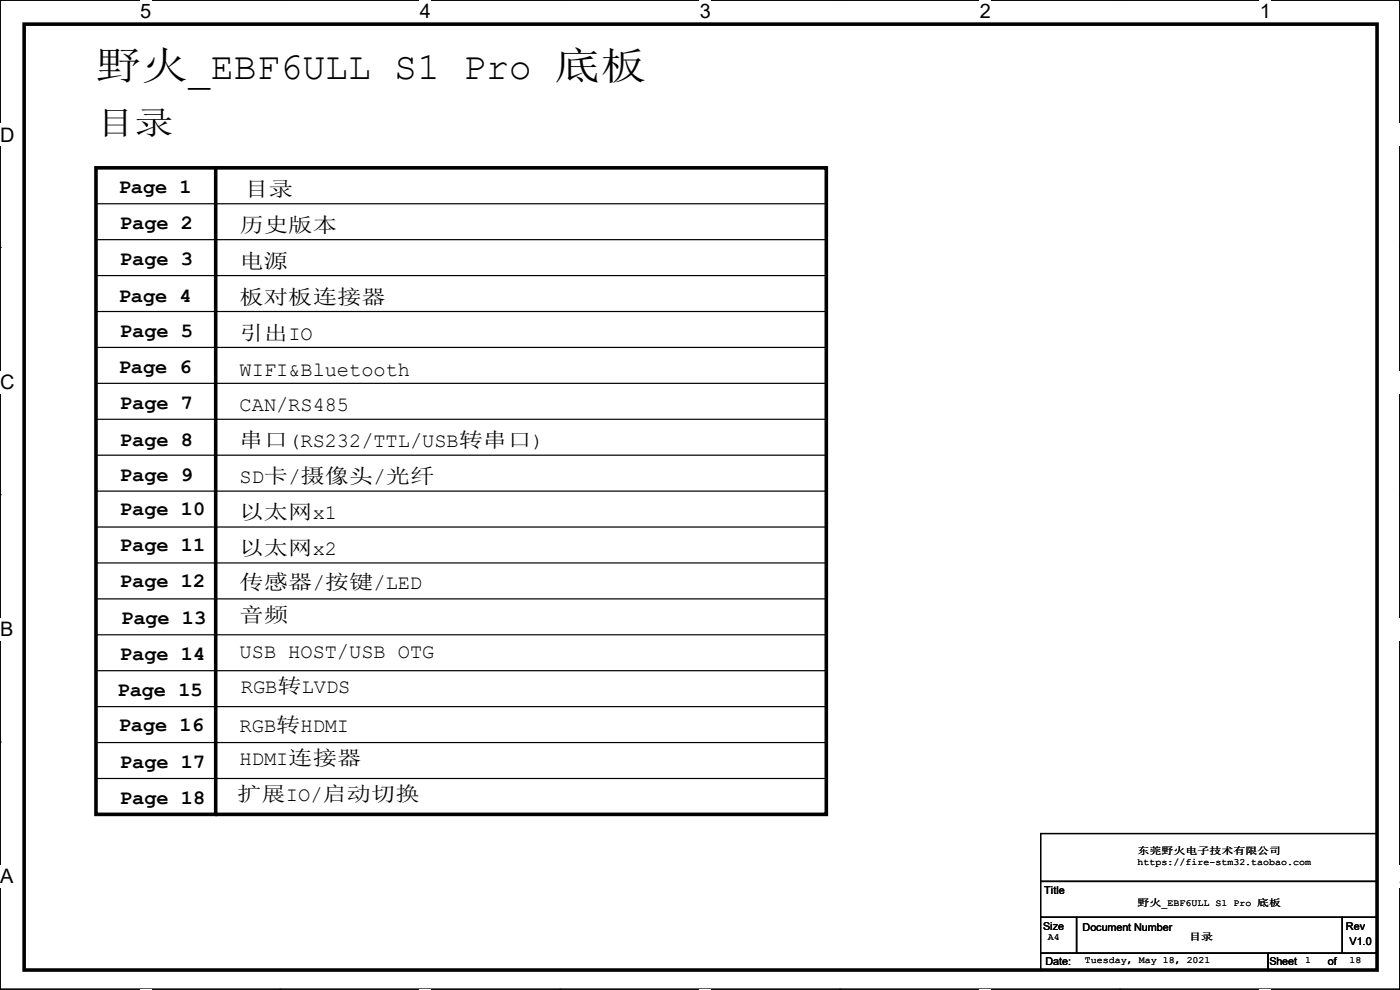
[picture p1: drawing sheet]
<svg xmlns="http://www.w3.org/2000/svg" width="297mm" height="210mm" viewBox="0 0 297 210" stroke-linecap="round" stroke-linejoin="round" font-family="sans-serif">
<path d="M0 0h297v209.8h-297z" fill="none" stroke="#000" stroke-width=".25"/>
<g fill="#fff">
<path d="M29.7 0h2.4v4.8h-2.4z"/>
<path d="M29.7 209.8h2.4v.2h-2.4z"/>
</g>
<path d="M59.4 0h.1M59.4 209.8h.1" fill="none" stroke="#000" stroke-width=".25"/>
<g fill="#fff">
<path d="M89.1 0h2.3v4.8h-2.3z"/>
<path d="M89.1 209.8h2.3v.2h-2.3z"/>
</g>
<path d="M118.8 0h.1M118.8 209.8h.1" fill="none" stroke="#000" stroke-width=".25"/>
<g fill="#fff">
<path d="M148.5 0h2.3v4.8h-2.3z"/>
<path d="M148.5 209.8h2.3v.2h-2.3z"/>
</g>
<path d="M178.2 0h.1M178.2 209.8h.1" fill="none" stroke="#000" stroke-width=".25"/>
<g fill="#fff">
<path d="M207.9 0h2.3v4.8h-2.3z"/>
<path d="M207.9 209.8h2.3v.2h-2.3z"/>
</g>
<path d="M237.6 0h.1M237.6 209.8h.1" fill="none" stroke="#000" stroke-width=".25"/>
<g fill="#fff">
<path d="M267.3 0h2.3v4.8h-2.3z"/>
<path d="M267.3 209.8h2.3v.2h-2.3z"/>
<path d="M0 26.2h3.1v4.8h-3.1z"/>
<path d="M297 26.2v4.8z"/>
<path d="M0 78.7h3.1v4.7h-3.1z"/>
<path d="M297 78.7v4.7z"/>
</g>
<path d="M0 52.5h.1M297 52.5h.1" fill="none" stroke="#000" stroke-width=".25"/>
<g fill="#fff">
<path d="M0 131.1h2.9v4.8h-2.9z"/>
<path d="M297 131.1v4.8z"/>
</g>
<path d="M0 104.9h.1M297 104.9h.1" fill="none" stroke="#000" stroke-width=".25"/>
<g fill="#fff">
<path d="M0 183.6h2.9v4.7h-2.9z"/>
<path d="M296.9 183.6h.1v4.7h-.1z"/>
</g>
<g fill="none" stroke="#000" stroke-width=".25">
<path d="M20.4 43.2h154.9M20.4 50.8h154.9M20.4 58.5h154.9M175.3 43.2h.1M175.3 50.8h.1M175.3 58.5h.1M20.4 66.1h154.9M20.4 73.7h154.9M175.3 66.1h.1M175.3 73.7h.1M20.4 96.6h154.9M20.4 81.3h154.9"/>
<path d="M20.4 88.9h154.9M175.3 96.6h.1M175.3 81.3h.1M175.3 88.9h.1M20.4 104.2h154.9M20.4 111.8h154.9M20.4 119.4h154.9M175.3 104.2h.1M175.3 111.8h.1M175.3 119.4h.1M20.4 127h154.9M20.4 134.7h154.9"/>
<path d="M175.3 127h.1M175.3 134.7h.1M0 157.4h.1M20.4 142.3h154.9M20.4 149.9h154.9M20.4 157.5h154.9M175.3 142.3h.1M175.3 149.9h.1M175.3 157.5h.1M297 157.4h.1M20.4 165.1h154.9M175.3 165.1h.1"/>
<path d="M220.8 176.8h71.3v10.2h-71.3zM220.8 187h71.3v7.6h-71.3zM220.8 194.6h7.6v7.6h-7.6zM228.4 194.6h56.4v7.6h-56.4zM284.8 194.6h7.3v7.6h-7.3zM220.8 202.2h48.2v3.6h-48.2zM269 202.2h23.1v3.6h-23.1z"/>
</g>
<path d="M5.1 5.1h287v200.7h-287zM20.4 35.6h154.9v137.2h-154.9zM45.8 35.6v137.2" fill="none" stroke="#000" stroke-width=".76"/>
<circle cx="45.8" cy="172.8" r=".38" fill="#000"/>
<text font-size="8.1" x="20.3" y="16.7">野火_EBF6ULL S1 Pro 底板</text>
<text font-size="6.9" x="20.4" y="28.4">目录</text>
<g font-size="4.3">
<text x="25.2" y="41">Page 1</text>
<text x="51.8" y="41.6">目录</text>
<text x="25.4" y="48.6">Page 2</text>
<text x="50.8" y="49.2">历史版本</text>
<text x="25.4" y="56.2">Page 3</text>
<text x="50.8" y="56.8">电源</text>
<text x="25.2" y="64.1">Page 4</text>
<text x="50.8" y="64.4">板对板连接器</text>
<text x="25.4" y="71.5">Page 5</text>
<text x="50.8" y="72.1">引出IO</text>
<text x="25.2" y="79.1">Page 6</text>
<text x="50.8" y="79.7">WIFI&amp;Bluetooth</text>
<text x="25.4" y="86.7">Page 7</text>
<text x="50.8" y="87.3">CAN/RS485</text>
<text x="25.4" y="94.6">Page 8</text>
<text x="50.8" y="94.9">串口(RS232/TTL/USB转串口)</text>
<text x="25.4" y="101.9">Page 9</text>
<text x="50.8" y="102.5">SD卡/摄像头/光纤</text>
<text x="25.4" y="109.3">Page 10</text>
<text x="50.8" y="110.2">以太网x1</text>
<text x="25.4" y="116.9">Page 11</text>
<text x="50.8" y="117.8">以太网x2</text>
<text x="25.4" y="124.5">Page 12</text>
<text x="50.8" y="124.9">传感器/按键/LED</text>
<text x="25.7" y="132.4">Page 13</text>
<text x="50.8" y="132">音频</text>
<text x="25.4" y="140">Page 14</text>
<text x="50.8" y="139.6">USB HOST/USB OTG</text>
<text x="24.9" y="147.7">Page 15</text>
<text x="51.1" y="147">RGB转LVDS</text>
<text x="25.2" y="155">Page 16</text>
<text x="50.8" y="155.4">RGB转HDMI</text>
<text x="25.4" y="162.9">Page 17</text>
<text x="50.8" y="162.2">HDMI连接器</text>
<text x="25.4" y="170.5">Page 18</text>
<text x="50.3" y="169.8">扩展IO/启动切换</text>
</g>
<g font-size="4.2">
<text x="29.7" y="3.9">5</text>
<text x="89.1" y="3.9">4</text>
<text x="148.5" y="3.9">3</text>
<text x="207.9" y="3.9">2</text>
<text x="267.3" y="3.9">1</text>
<text x="0" y="30.1">D</text>
<text x="0" y="82.5">C</text>
<text x="0" y="135">B</text>
<text x="0" y="187.4">A</text>
<text x="297" y="187.4">A</text>
</g>
<g font-size="2.3">
<text x="221.5" y="189.6">Title</text>
<text x="221.3" y="197.2">Size</text>
<text x="229.7" y="197.4">Document Number</text>
<text x="285.5" y="197.2">Rev</text>
<text x="286.3" y="200.5">V1.0</text>
<text x="221.8" y="204.8">Date:</text>
<text x="269.3" y="204.8">Sheet</text>
<text x="281.7" y="204.8">of</text>
</g>
<g font-size="2">
<text x="241.3" y="181.2">东莞野火电子技术有限公司</text>
<text x="241.3" y="183.5">https://fire-stm32.taobao.com</text>
<text x="241.3" y="192.1">野火_EBF6ULL S1 Pro 底板</text>
<text x="222.3" y="199.5">A4</text>
<text x="252.3" y="199.5">目录</text>
<text x="230.2" y="204.3">Tuesday, May 18, 2021</text>
<text x="276.9" y="204.3">1</text>
<text x="286.3" y="204.3">18</text>
</g>
</svg>
